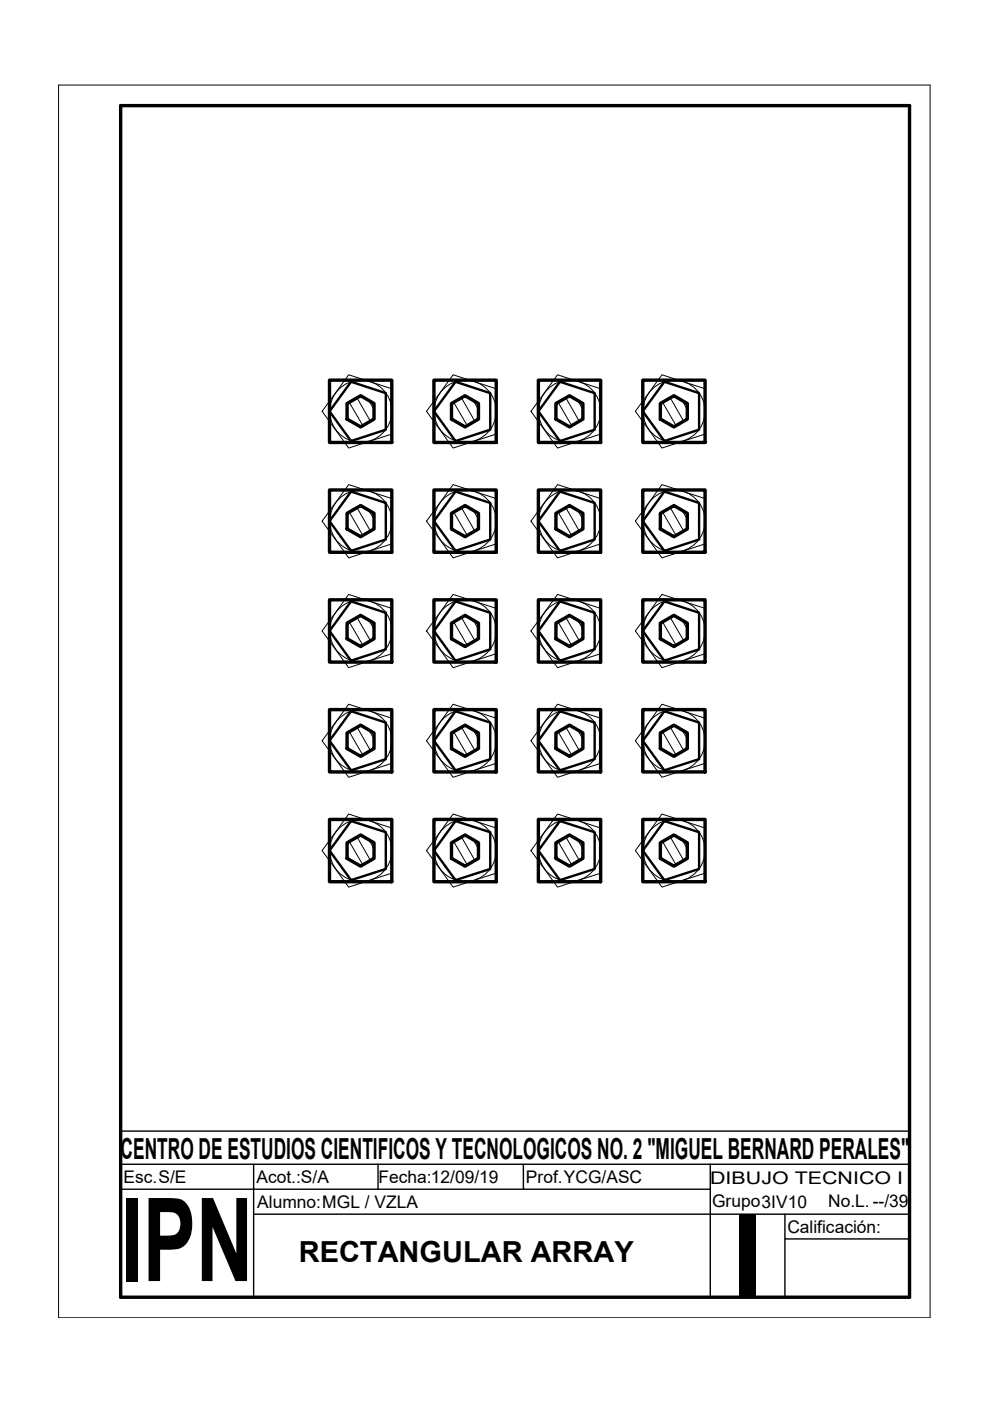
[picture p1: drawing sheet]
<svg xmlns="http://www.w3.org/2000/svg" width="210mm" height="297mm" viewBox="0 0 210 297" stroke-linecap="round" stroke-linejoin="round" font-family="sans-serif">
<!-- layer: Linea Continua Mediana -->
<g fill="none" stroke="#000" stroke-width=".51">
<path d="M74.4 80.9l7.4 2.5v7.7l-7.4 2.4-4.5-6.3zM96.6 80.9l7.3 2.5v7.7l-7.3 2.4-4.6-6.3zM118.7 80.9l7.4 2.5v7.7l-7.4 2.4-4.6-6.3zM140.9 80.9l7.3 2.5v7.7l-7.3 2.4-4.6-6.3zM74.4 104.2l7.4 2.4v7.8l-7.4 2.4-4.5-6.3zM96.6 104.2l7.3 2.4v7.8l-7.3 2.4-4.6-6.3zM118.7 104.2l7.4 2.4v7.8l-7.4 2.4-4.6-6.3zM140.9 104.2l7.3 2.4v7.8l-7.3 2.4-4.6-6.3zM74.4 127.5l7.4 2.4v7.8l-7.4 2.4-4.5-6.3zM96.6 127.5l7.3 2.4v7.8l-7.3 2.4-4.6-6.3zM118.7 127.5l7.4 2.4v7.8l-7.4 2.4-4.6-6.3zM140.9 127.5l7.3 2.4v7.8l-7.3 2.4-4.6-6.3z"/>
<path d="M74.4 150.8l7.4 2.4v7.8l-7.4 2.3-4.5-6.2zM96.6 150.8l7.3 2.4v7.8l-7.3 2.3-4.6-6.2zM118.7 150.8l7.4 2.4v7.8l-7.4 2.3-4.6-6.2zM140.9 150.8l7.3 2.4v7.8l-7.3 2.3-4.6-6.2zM74.4 174.1l7.4 2.3v7.8l-7.4 2.4-4.5-6.3zM96.6 174.1l7.3 2.3v7.8l-7.3 2.4-4.6-6.3zM118.7 174.1l7.4 2.3v7.8l-7.4 2.4-4.6-6.3zM140.9 174.1l7.3 2.3v7.8l-7.3 2.4-4.6-6.3z"/>
</g>
<!-- layer: Linea Continua Gruesa -->
<g fill="none" stroke="#000" stroke-width=".72">
<path d="M69.9 80.6h13.2v13.2h-13.2zM73.6 85.6l2.9-1.7 2.8 1.7v3.3l-2.8 1.6-2.9-1.6zM92 80.6h13.2v13.2h-13.2zM95.7 85.6l2.9-1.7 2.8 1.7v3.3l-2.8 1.6-2.9-1.6zM114.1 80.6h13.3v13.2h-13.3zM117.9 85.6l2.8-1.7 2.9 1.7v3.3l-2.9 1.6-2.8-1.6zM136.3 80.6h13.2v13.2h-13.2zM140 85.6l2.9-1.7 2.8 1.7v3.3l-2.8 1.6-2.9-1.6zM69.9 103.9h13.2v13.2h-13.2zM73.6 108.8l2.9-1.6 2.8 1.6v3.3l-2.8 1.7-2.9-1.7zM92 103.9h13.2v13.2h-13.2zM95.7 108.8l2.9-1.6 2.8 1.6v3.3l-2.8 1.7-2.9-1.7z"/>
<path d="M114.1 103.9h13.3v13.2h-13.3zM117.9 108.8l2.8-1.6 2.9 1.6v3.3l-2.9 1.7-2.8-1.7zM136.3 103.9h13.2v13.2h-13.2zM140 108.8l2.9-1.6 2.8 1.6v3.3l-2.8 1.7-2.9-1.7zM69.9 127.2h13.2v13.2h-13.2zM73.6 132.1l2.9-1.6 2.8 1.6v3.3l-2.8 1.7-2.9-1.7zM92 127.2h13.2v13.2h-13.2zM95.7 132.1l2.9-1.6 2.8 1.6v3.3l-2.8 1.7-2.9-1.7zM114.1 127.2h13.3v13.2h-13.3zM117.9 132.1l2.8-1.6 2.9 1.6v3.3l-2.9 1.7-2.8-1.7zM136.3 127.2h13.2v13.2h-13.2zM140 132.1l2.9-1.6 2.8 1.6v3.3l-2.8 1.7-2.9-1.7z"/>
<path d="M69.9 150.5h13.2v13.2h-13.2zM73.6 155.4l2.9-1.6 2.8 1.6v3.3l-2.8 1.7-2.9-1.7zM92 150.5h13.2v13.2h-13.2zM95.7 155.4l2.9-1.6 2.8 1.6v3.3l-2.8 1.7-2.9-1.7zM114.1 150.5h13.3v13.2h-13.3zM117.9 155.4l2.8-1.6 2.9 1.6v3.3l-2.9 1.7-2.8-1.7zM136.3 150.5h13.2v13.2h-13.2zM140 155.4l2.9-1.6 2.8 1.6v3.3l-2.8 1.7-2.9-1.7zM69.9 173.7h13.2v13.2h-13.2zM73.6 178.7l2.9-1.7 2.8 1.7v3.3l-2.8 1.6-2.9-1.6zM92 173.7h13.2v13.2h-13.2zM95.7 178.7l2.9-1.7 2.8 1.7v3.3l-2.8 1.6-2.9-1.6z"/>
<path d="M114.1 173.7h13.3v13.2h-13.3zM117.9 178.7l2.8-1.7 2.9 1.7v3.3l-2.9 1.6-2.8-1.6zM136.3 173.7h13.2v13.2h-13.2zM140 178.7l2.9-1.7 2.8 1.7v3.3l-2.8 1.6-2.9-1.6z"/>
</g>
<g fill="none" stroke="#000" stroke-width=".21">
<path d="M12.4 18h184.8v261.4h-184.8zM73.9 79.5l9.2 2.9v9.6l-9.2 3-5.6-7.8zM96.1 79.5l9.1 2.9v9.6l-9.1 3-5.7-7.8zM118.2 79.5l9.2 2.9v9.6l-9.2 3-5.6-7.8zM140.3 79.5l9.2 2.9v9.6l-9.2 3-5.6-7.8zM73.6 88.3l.5 .9M74.1 85.3l2.8 5M75.7 84.4l2.8 4.9M78.2 84.9l1.1 1.9M95.7 88.3l.6 .9M96.2 85.3l2.9 5M97.8 84.4l2.9 4.9"/>
<path d="M100.3 84.9l1.1 1.9M117.9 88.3l.5 .9M118.3 85.3l2.9 5M120 84.4l2.8 4.9M122.5 84.9l1.1 1.9M140 88.3l.6 .9M140.5 85.3l2.9 5M142.1 84.4l2.9 4.9M144.6 84.9l1.1 1.9M73.6 111.5l.5 1M73.9 102.7l9.2 3v9.6l-9.2 3-5.6-7.8zM74.1 108.6l2.8 4.9"/>
<path d="M75.7 107.7l2.8 4.9M78.2 108.2l1.1 1.9M95.7 111.5l.6 1M96.1 102.7l9.1 3v9.6l-9.1 3-5.7-7.8zM96.2 108.6l2.9 4.9M97.8 107.7l2.9 4.9M100.3 108.2l1.1 1.9M117.9 111.5l.5 1M118.2 102.7l9.2 3v9.6l-9.2 3-5.6-7.8zM118.3 108.6l2.9 4.9M120 107.7l2.8 4.9M122.5 108.2l1.1 1.9"/>
<path d="M140 111.5l.6 1M140.3 102.7l9.2 3v9.6l-9.2 3-5.6-7.8zM140.5 108.6l2.9 4.9M142.1 107.7l2.9 4.9M144.6 108.2l1.1 1.9M73.6 134.8l.5 1M73.9 126l9.2 3v9.6l-9.2 3-5.6-7.8zM74.1 131.9l2.8 4.9M75.7 130.9l2.8 4.9M78.2 131.5l1.1 1.9M95.7 134.8l.6 1M96.1 126l9.1 3v9.6l-9.1 3-5.7-7.8z"/>
<path d="M96.2 131.9l2.9 4.9M97.8 130.9l2.9 4.9M100.3 131.5l1.1 1.9M117.9 134.8l.5 1M118.2 126l9.2 3v9.6l-9.2 3-5.6-7.8zM118.3 131.9l2.9 4.9M120 130.9l2.8 4.9M122.5 131.5l1.1 1.9M140 134.8l.6 1M140.3 126l9.2 3v9.6l-9.2 3-5.6-7.8zM140.5 131.9l2.9 4.9M142.1 130.9l2.9 4.9"/>
<path d="M144.6 131.5l1.1 1.9M73.6 158.1l.5 .9M73.9 149.3l9.2 3v9.5l-9.2 3-5.6-7.7zM74.1 155.2l2.8 4.9M75.7 154.2l2.8 4.9M78.2 154.8l1.1 1.9M95.7 158.1l.6 .9M96.1 149.3l9.1 3v9.5l-9.1 3-5.7-7.7zM96.2 155.2l2.9 4.9M97.8 154.2l2.9 4.9M100.3 154.8l1.1 1.9M117.9 158.1l.5 .9"/>
<path d="M118.2 149.3l9.2 3v9.5l-9.2 3-5.6-7.7zM118.3 155.2l2.9 4.9M120 154.2l2.8 4.9M122.5 154.8l1.1 1.9M140 158.1l.6 .9M140.3 149.3l9.2 3v9.5l-9.2 3-5.6-7.7zM140.5 155.2l2.9 4.9M142.1 154.2l2.9 4.9M144.6 154.8l1.1 1.9M73.9 172.6l9.2 3v9.5l-9.2 3-5.6-7.8zM74.1 178.4l2.8 5M75.7 177.5l2.8 4.9"/>
<path d="M78.2 178.1l1.1 1.9M96.1 172.6l9.1 3v9.5l-9.1 3-5.7-7.8zM96.2 178.4l2.9 5M97.8 177.5l2.9 4.9M100.3 178.1l1.1 1.9M118.2 172.6l9.2 3v9.5l-9.2 3-5.6-7.8zM118.3 178.4l2.9 5M120 177.5l2.8 4.9M122.5 178.1l1.1 1.9M140.3 172.6l9.2 3v9.5l-9.2 3-5.6-7.8zM140.5 178.4l2.9 5M142.1 177.5l2.9 4.9"/>
<path d="M144.6 178.1l1.1 1.9M73.6 181.4l.5 .9M95.7 181.4l.6 .9M117.9 181.4l.5 .9M140 181.4l.6 .9"/>
<circle cx="76.5" cy="87.2" r="6.6"/>
<circle cx="98.6" cy="87.2" r="6.6"/>
<circle cx="120.8" cy="87.2" r="6.6"/>
<circle cx="142.9" cy="87.2" r="6.6"/>
<circle cx="76.5" cy="110.5" r="6.6"/>
<circle cx="98.6" cy="110.5" r="6.6"/>
<circle cx="120.8" cy="110.5" r="6.6"/>
<circle cx="142.9" cy="110.5" r="6.6"/>
<circle cx="76.5" cy="133.8" r="6.6"/>
<circle cx="98.6" cy="133.8" r="6.6"/>
<circle cx="120.8" cy="133.8" r="6.6"/>
<circle cx="142.9" cy="133.8" r="6.6"/>
<circle cx="76.5" cy="157" r="6.6"/>
<circle cx="98.6" cy="157" r="6.6"/>
<circle cx="120.8" cy="157" r="6.6"/>
<circle cx="142.9" cy="157" r="6.6"/>
<circle cx="76.5" cy="180.3" r="6.6"/>
<circle cx="98.6" cy="180.3" r="6.6"/>
<circle cx="120.8" cy="180.3" r="6.6"/>
<circle cx="142.9" cy="180.3" r="6.6"/>
</g>
<!-- layer: Cuadro de Datos -->
<path d="M25.6 239.8h167.2v35.2h-167.2zM25.6 246.8h167.2M25.6 252.1h125M53.8 246.8v28.2M53.8 257.4h139M80.2 246.8v5.3M111 246.8v5.3M150.6 246.8v28.2M166.4 257.4v17.6M166.4 262.7h26.4" fill="none" stroke="#000" stroke-width=".3"/>
<!-- layer: Margen -->
<path d="M25.6 22.4h167.2v252.6h-167.2z" fill="none" stroke="#000" stroke-width=".72"/>
<g font-size="24.6">
<text x="25.6" y="271.6">IPN</text>
<text x="155" y="275">I</text>
</g>
<g font-size="6.1">
<text x="25.6" y="245.7">CENTRO DE ESTUDIOS CIENTIFICOS Y TECNOLOGICOS NO. 2 &quot;MIGUEL BERNARD PERALES&quot;</text>
<text x="63.3" y="267.5">RECTANGULAR ARRAY</text>
</g>
<g font-size="3.7">
<text x="26.2" y="250.9">Esc.S/E</text>
<text x="54.4" y="250.9">Acot.:S/A</text>
<text x="80.3" y="250.7">Fecha:12/09/19</text>
<text x="111.5" y="250.7">Prof.YCG/ASC</text>
<text x="150.6" y="251.1">DIBUJO TECNICO I</text>
<text x="54.5" y="256">Alumno:MGL / VZLA</text>
<text x="151" y="255.9">Grupo3IV10</text>
<text x="175.6" y="255.9">No.L. --/39</text>
<text x="166.9" y="261.5">Calificación:</text>
</g>
</svg>
